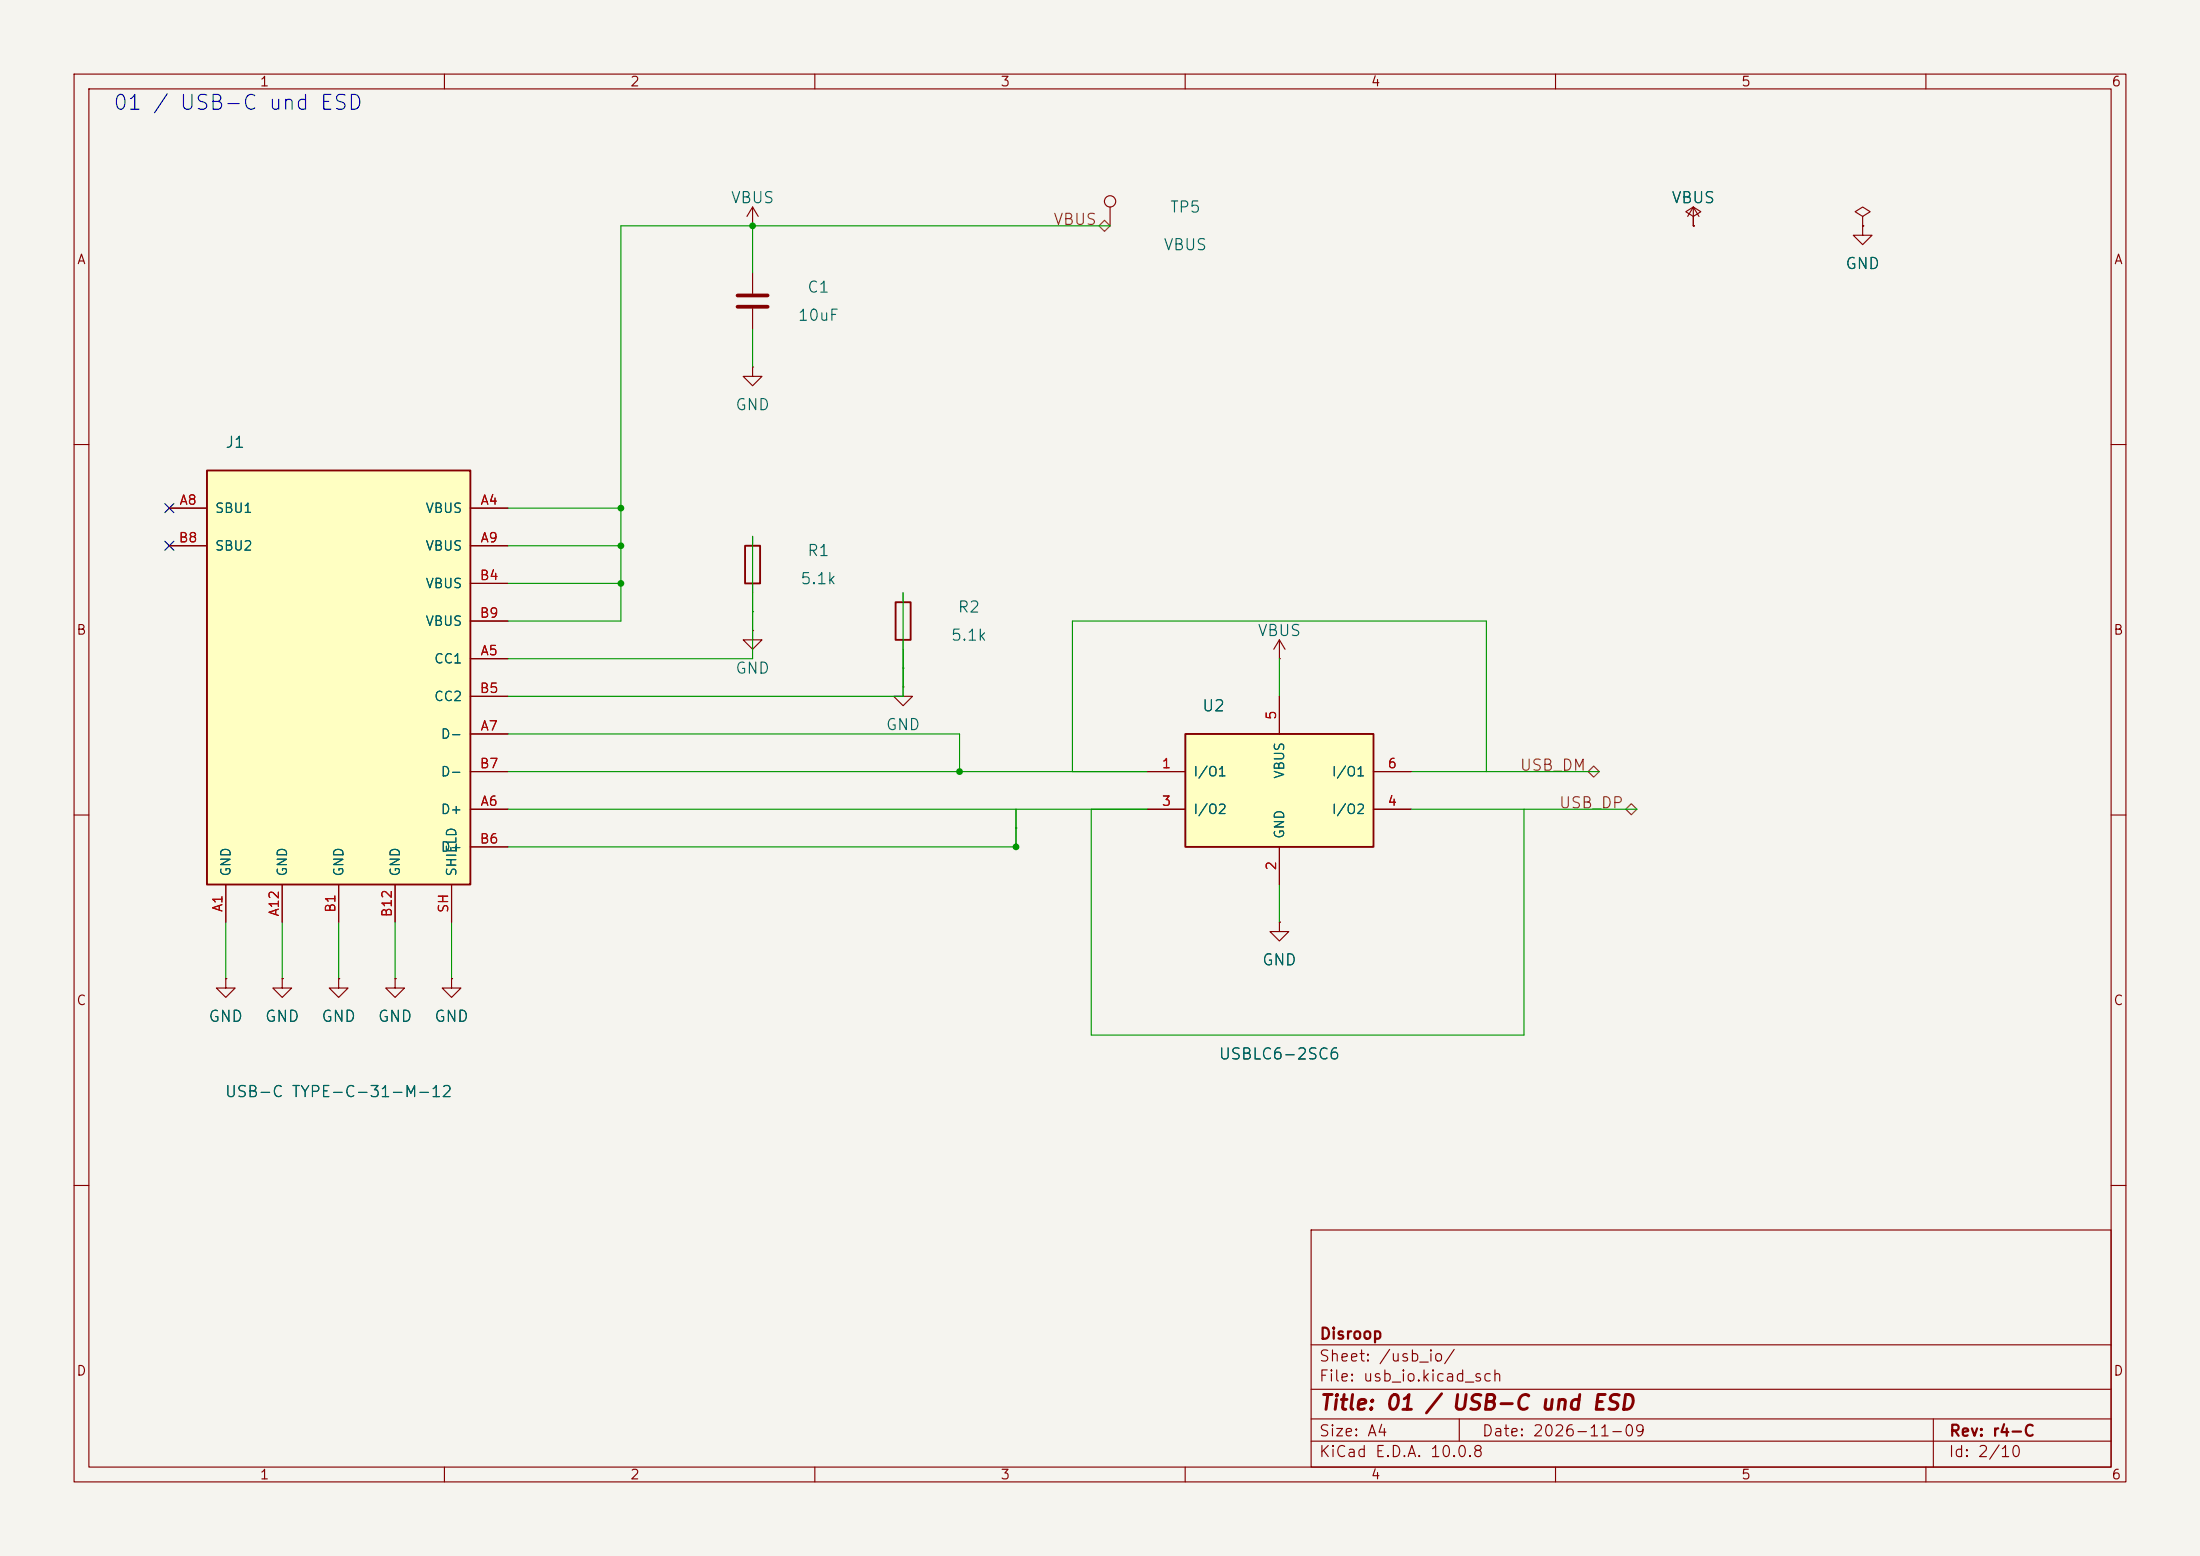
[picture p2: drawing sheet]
<svg xmlns="http://www.w3.org/2000/svg" width="297mm" height="210mm" viewBox="0 0 297 210" stroke-linecap="round" stroke-linejoin="round" font-family="sans-serif">
<path d="M0 0h297v210h-297z" fill="#f5f4ef" stroke="#f5f4ef" stroke-width=".14"/>
<g fill="none" stroke="#840000" stroke-width=".15">
<path d="M10 10h277v190h-277zM12 12h273v186h-273zM60 10v2M110 10v2M160 10v2M210 10v2M260 10v2M149.9 27.9v2.6M251.5 30.5v1.3h1.2l-1.2 1.2-1.3-1.2h1.3M251.5 30.5h.1M10 60h2M285 60h2"/>
<path d="M10 110h2M285 110h2M30.5 132.1v1.3h1.2l-1.2 1.2-1.3-1.2h1.3M30.5 132.1h.1M38.1 132.1v1.3h1.3l-1.3 1.2-1.3-1.2h1.3M38.1 132.1h.1M45.7 132.1v1.3h1.3l-1.3 1.2-1.3-1.2h1.3M45.7 132.1h.1M10 160h2M177 166h108v32h-108zM285 160h2M60 198v2"/>
<path d="M110 198v2M160 198v2M177 194.5h108M177 191.5h108M177 187.5h108M177 181.5h108M197 191.5v3M210 198v2M260 198v2M261 191.5v6.5"/>
<circle cx="149.9" cy="27.2" r=".76"/>
</g>
<path d="M27.9 63.5h35.6v55.9h-35.6z" fill="#ffffc2"/>
<path d="M27.9 63.5h35.6v55.9h-35.6z" fill="none" stroke="#840000" stroke-width=".25"/>
<g fill="none" stroke="#840000" stroke-width=".15">
<path d="M22.9 68.6h5M22.9 73.7h5M63.5 68.6h5.1M63.5 73.7h5.1M63.5 78.7h5.1M63.5 88.9h5.1M63.5 99.1h5.1M63.5 94h5.1M63.5 83.8h5.1M30.5 119.4v5.1M38.1 119.4v5.1M45.7 119.4v5.1"/>
<path d="M53.3 119.4v5.1M61 119.4v5.1M63.5 109.2h5.1M63.5 114.3h5.1M63.5 104.1h5.1M53.3 132.1v1.3h1.3l-1.3 1.2-1.2-1.2h1.2M53.3 132.1h.1"/>
</g>
<path d="M160 99.1h25.4v15.2h-25.4z" fill="#ffffc2"/>
<path d="M100.6 73.7h2v5h-2zM120.9 81.3h2v5.1h-2zM160 99.1h25.4v15.2h-25.4z" fill="none" stroke="#840000" stroke-width=".25"/>
<g fill="none" stroke="#840000" stroke-width=".15">
<path d="M101.6 30.5h.1M101.6 27.9l-.8 1.3M101.6 27.9l.8 1.3M101.6 27.9v2.6M101.6 36.8v2.8M228.6 29.2l1-.6-1-.7-1 .7 1 .6v1.3M228.6 30.5h.1M228.6 27.9l-.8 1.3M228.6 27.9l.8 1.3M228.6 27.9v2.6M251.5 29.2l1-.6-1-.7-1.1 .7 1.1 .6v1.3M251.5 30.5h.1"/>
<path d="M101.6 49.5v1.3h1.3l-1.3 1.3-1.3-1.3h1.3M101.6 49.5h.1M101.6 41.7v2.8M101.6 72.4v1.3M101.6 78.7v1.3M101.6 85.1v1.3h1.3l-1.3 1.2-1.3-1.2h1.3M101.6 85.1h.1M121.9 92.7v1.3h1.3l-1.3 1.3-1.3-1.3h1.3M121.9 92.7h.1M121.9 80v1.3M121.9 86.4v1.2M172.7 88.9h.1"/>
<path d="M172.7 86.4v2.5M172.7 94v5.1M172.7 86.4l-.7 1.2M172.7 86.4l.8 1.2M154.9 104.1h5.1M154.9 109.2h5.1M172.7 114.3v5.1M185.4 104.1h5.1M185.4 109.2h5.1M61 132.1v1.3h1.2l-1.2 1.2-1.3-1.2h1.3M61 132.1h.1M172.7 124.5v1.2h1.3l-1.3 1.3-1.3-1.3h1.3"/>
<path d="M172.7 124.5h.1"/>
</g>
<path d="M99.6 39.9h4M99.6 41.4h4" fill="none" stroke="#840000" stroke-width=".51"/>
<path d="M148.4 30.5l.7-.8 .8 .8-.8 .7zM214.4 104.1l.8-.7 .7 .7-.7 .8zM219.5 109.2l.7-.7 .8 .7-.8 .8z" fill="none" stroke="#725600" stroke-width=".15"/>
<path d="M121.9 90.2h.1M121.9 90.2v3.8" fill="none" stroke="#009600" stroke-width=".15"/>
<circle cx="121.9" cy="90.2" r=".08" fill="#009600"/>
<path d="M101.6 82.6h.1M101.6 82.6v6.3M121.9 80v12.7M129.5 99.1v5M144.8 104.1h10.1" fill="none" stroke="#009600" stroke-width=".15"/>
<circle cx="101.6" cy="82.6" r=".08" fill="#009600"/>
<path d="M83.8 30.5v38.1M101.6 72.4v10.2M172.7 88.9v5.1M137.2 111.8h.1M137.2 111.8v2.5M144.8 104.1v-20.3h55.9v20.3M154.9 109.2h-7.6v30.5h58.4v-30.5M172.7 119.4v5.1M190.5 109.2h30.5M190.5 104.1h25.4" fill="none" stroke="#009600" stroke-width=".15"/>
<circle cx="137.2" cy="111.8" r=".08" fill="#009600"/>
<g fill="none" stroke="#009600" stroke-width=".15">
<path d="M83.8 30.5h66.1M101.6 30.5v6.3M101.6 44.5v5M68.6 78.7h15.2M68.6 68.6h15.2v15.2h-15.2M68.6 73.7h15.2M68.6 88.9h33M68.6 94h53.3M68.6 99.1h60.9M101.6 80v5.1M68.6 104.1h86.3M68.6 109.2h86.3"/>
<path d="M137.2 109.2v5.1h-68.6M30.5 124.5v7.6M38.1 124.5v7.6M45.7 124.5v7.6M53.3 124.5v7.6M61 124.5v7.6"/>
</g>
<path d="M22.3 68l1.2 1.2M22.3 73.1l1.2 1.2M23.5 68l-1.2 1.2M23.5 73.1l-1.2 1.2" fill="none" stroke="#000084" stroke-width=".15"/>
<g fill="none" stroke="#840000" stroke-width=".15">
<path d="M228.6 30.5h.1M251.5 30.5h.1M22.9 68.6h5M22.9 73.7h5M63.5 68.6h5.1M63.5 73.7h5.1M63.5 78.7h5.1M63.5 88.9h5.1M63.5 99.1h5.1M63.5 94h5.1M63.5 83.8h5.1M172.7 94v5.1"/>
<path d="M30.5 119.4v5.1M38.1 119.4v5.1M45.7 119.4v5.1M53.3 119.4v5.1M61 119.4v5.1M63.5 109.2h5.1M63.5 114.3h5.1M63.5 104.1h5.1M154.9 109.2h5.1M154.9 104.1h5.1M172.7 114.3v5.1M185.4 109.2h5.1"/>
<path d="M185.4 104.1h5.1M30.5 132.1h.1M38.1 132.1h.1M45.7 132.1h.1M53.3 132.1h.1M61 132.1h.1M172.7 124.5h.1"/>
</g>
<g fill="#009600">
<circle cx="83.8" cy="68.6" r=".46"/>
<circle cx="83.8" cy="73.7" r=".46"/>
<circle cx="83.8" cy="78.7" r=".46"/>
<circle cx="101.6" cy="30.5" r=".46"/>
<circle cx="137.2" cy="114.3" r=".46"/>
<circle cx="129.5" cy="104.1" r=".46"/>
</g>
<text font-size="2" fill="#0000c2" x="15.1" y="15.3">01 / USB-C und ESD</text>
<text font-size="2" fill="#840000" x="178" y="190.8">Title: 01 / USB-C und ESD</text>
<g font-size="1.5" fill="#006464">
<text x="98.6" y="27.8">VBUS</text>
<text x="157.8" y="29.1">TP5</text>
<text x="225.6" y="27.8">VBUS</text>
<text x="157" y="34.2">VBUS</text>
<text x="108.9" y="39.9">C1</text>
<text x="249" y="36.7">GND</text>
<text x="107.6" y="43.7">10uF</text>
<text x="99.2" y="55.7">GND</text>
<text x="30.3" y="60.8">J1</text>
<text x="108.9" y="75.4">R1</text>
<text x="107.9" y="79.2">5.1k</text>
<text x="129.2" y="83.1">R2</text>
<text x="128.3" y="86.9">5.1k</text>
<text x="169.7" y="86.2">VBUS</text>
<text x="99.2" y="91.3">GND</text>
<text x="119.5" y="98.9">GND</text>
<text x="162.2" y="96.4">U2</text>
<text x="170.3" y="130.7">GND</text>
<text x="28" y="138.3">GND</text>
<text x="35.7" y="138.3">GND</text>
<text x="43.3" y="138.3">GND</text>
<text x="50.9" y="138.3">GND</text>
<text x="58.5" y="138.3">GND</text>
<text x="164.4" y="143.4">USBLC6-2SC6</text>
<text x="30.2" y="148.5">USB-C TYPE-C-31-M-12</text>
</g>
<g font-size="1.5" fill="#725600">
<text x="142.1" y="30.7">VBUS</text>
<text x="205.1" y="104.4">USB_DM</text>
<text x="210.4" y="109.5">USB_DP</text>
</g>
<g font-size="1.5" fill="#840000">
<text x="178" y="184.1">Sheet: /usb_io/</text>
<text x="178" y="181.1">Disroop</text>
<text x="178" y="186.8">File: usb_io.kicad_sch</text>
<text x="178" y="197">KiCad E.D.A. 10.0.8</text>
<text x="178" y="194.2">Size: A4</text>
<text x="200" y="194.2">Date: 2026-11-09</text>
<text x="263" y="197">Id: 2/10</text>
<text x="263" y="194.2">Rev: r4-C</text>
</g>
<g font-size="1.3" fill="#840000">
<text x="35" y="12">1</text>
<text x="85" y="12">2</text>
<text x="135" y="12">3</text>
<text x="185" y="12">4</text>
<text x="235" y="12">5</text>
<text x="285" y="12">6</text>
<text x="10.3" y="36">A</text>
<text x="285.3" y="36">A</text>
<text x="10.2" y="86">B</text>
<text x="285.2" y="86">B</text>
<text x="10.2" y="136">C</text>
<text x="285.2" y="136">C</text>
<text x="10.2" y="186">D</text>
<text x="285.2" y="186">D</text>
<text x="35" y="200">1</text>
<text x="85" y="200">2</text>
<text x="135" y="200">3</text>
<text x="185" y="200">4</text>
<text x="235" y="200">5</text>
<text x="285" y="200">6</text>
</g>
<g font-size="1.3" fill="#a90000">
<text x="24.1" y="68.4">A8</text>
<text x="64.8" y="68.4">A4</text>
<text x="24" y="73.5">B8</text>
<text x="64.8" y="73.5">A9</text>
<text x="64.7" y="78.6">B4</text>
<text x="64.7" y="83.7">B9</text>
<text x="64.8" y="88.8">A5</text>
<text x="64.7" y="93.8">B5</text>
<text x="64.8" y="98.9">A7</text>
<text x="172.6" y="97.3" transform="rotate(-90 172.6 97.3)">5</text>
<text x="64.7" y="104">B7</text>
<text x="156.7" y="104">1</text>
<text x="187.2" y="104">6</text>
<text x="64.8" y="109.1">A6</text>
<text x="156.7" y="109.1">3</text>
<text x="187.2" y="109.1">4</text>
<text x="64.7" y="114.2">B6</text>
<text x="172.6" y="117.6" transform="rotate(-90 172.6 117.6)">2</text>
<text x="30.3" y="123.2" transform="rotate(-90 30.3 123.2)">A1</text>
<text x="38" y="123.8" transform="rotate(-90 38 123.8)">A12</text>
<text x="45.6" y="123.3" transform="rotate(-90 45.6 123.3)">B1</text>
<text x="53.2" y="123.9" transform="rotate(-90 53.2 123.9)">B12</text>
<text x="60.8" y="123.3" transform="rotate(-90 60.8 123.3)">SH</text>
</g>
<g font-size="1.3" fill="#006464">
<text x="28.9" y="69.5">SBU1</text>
<text x="57.4" y="69.5">VBUS</text>
<text x="28.9" y="74.6">SBU2</text>
<text x="57.4" y="74.6">VBUS</text>
<text x="57.4" y="79.7">VBUS</text>
<text x="57.4" y="84.8">VBUS</text>
<text x="58.5" y="89.9">CC1</text>
<text x="58.5" y="94.9">CC2</text>
<text x="59.4" y="100">D-</text>
<text x="59.4" y="105.1">D-</text>
<text x="161" y="105.1">I/O1</text>
<text x="173.7" y="105.2" transform="rotate(-90 173.7 105.2)">VBUS</text>
<text x="179.7" y="105.1">I/O1</text>
<text x="59.4" y="110.2">D+</text>
<text x="161" y="110.2">I/O2</text>
<text x="173.7" y="113.3" transform="rotate(-90 173.7 113.3)">GND</text>
<text x="179.7" y="110.2">I/O2</text>
<text x="31.4" y="118.4" transform="rotate(-90 31.4 118.4)">GND</text>
<text x="39.1" y="118.4" transform="rotate(-90 39.1 118.4)">GND</text>
<text x="46.7" y="118.4" transform="rotate(-90 46.7 118.4)">GND</text>
<text x="54.3" y="118.4" transform="rotate(-90 54.3 118.4)">GND</text>
<text x="59.4" y="115.3">D+</text>
<text x="61.9" y="118.4" transform="rotate(-90 61.9 118.4)">SHIELD</text>
</g>
</svg>
